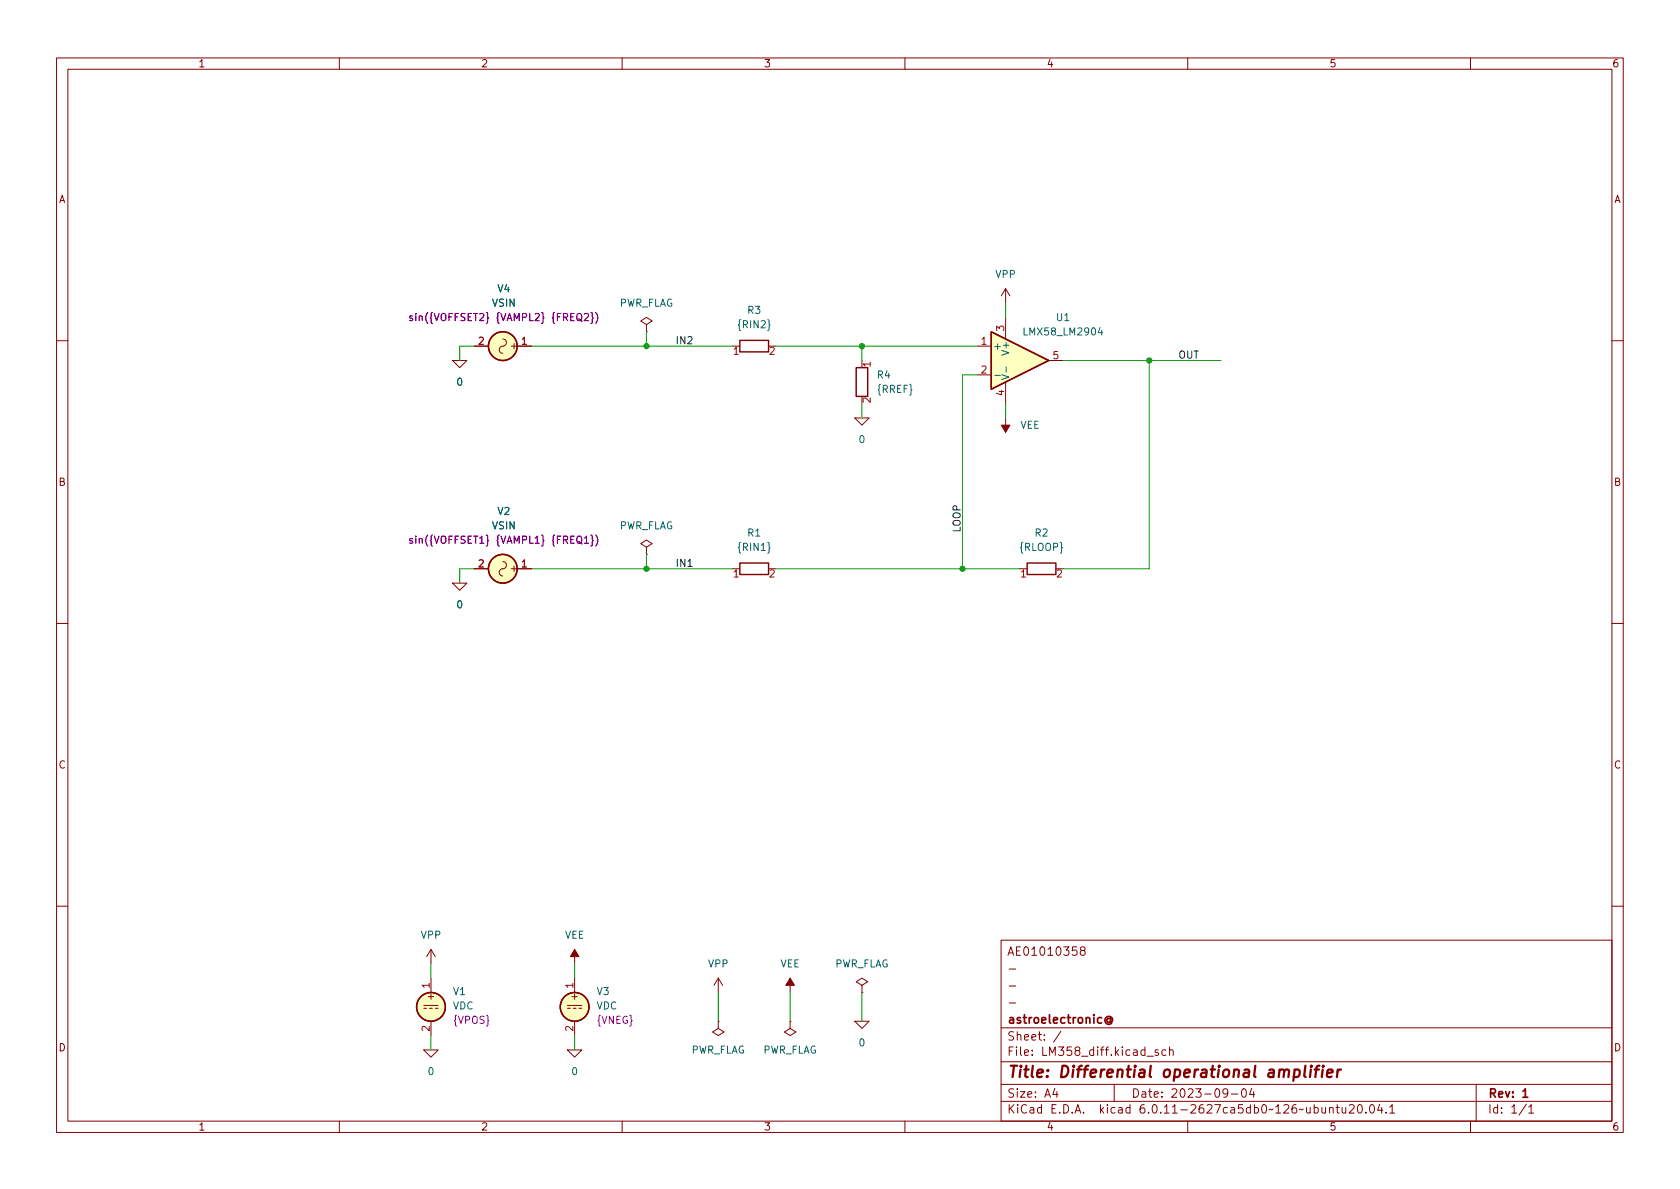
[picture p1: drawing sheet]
(kicad_sch (version 20211123) (generator eeschema)

 (paper "A4")

 (title_block
  (title "Differential operational amplifier")
  (date "2023-09-04")
  (rev "1")
  (company "astroelectronic@")
  (comment 1 "-")
  (comment 2 "-")
  (comment 3 "-")
  (comment 4 "AE01010358"))

 (lib_symbols
  (symbol "Device:R" (pin_names (offset 0) hide) (in_bom yes) (on_board yes)
   (property "Reference" "R" (id 0) (at 2.032 0 90) (effects (font (size 1.27 1.27))))
   (property "Value" "R" (id 1) (at 0 0 90) (effects (font (size 1.27 1.27))))
   (property "Footprint" "" (id 2) (at -1.778 0 90) (effects (font (size 1.27 1.27)) hide))
   (property "Datasheet" "~" (id 3) (at 0 0 0) (effects (font (size 1.27 1.27)) hide))
   (symbol "R_0_1"
    (rectangle (start -1.016 -2.54) (end 1.016 2.54) (stroke (width 0.254) (type default) (color 0 0 0 0)) (fill (type none))))
   (symbol "R_1_1"
    (pin passive line (at 0 3.81 270) (length 1.27) (name "~" (effects (font (size 1.27 1.27)))) (number "1" (effects (font (size 1.27 1.27)))))
    (pin passive line (at 0 -3.81 90) (length 1.27) (name "~" (effects (font (size 1.27 1.27)))) (number "2" (effects (font (size 1.27 1.27)))))))
  (symbol "LM358:LMX58_LM2904" (pin_names (offset 0.254)) (in_bom yes) (on_board yes)
   (property "Reference" "U" (id 0) (at 3.81 3.175 0) (effects (font (size 1.27 1.27)) (justify left)))
   (property "Value" "LMX58_LM2904" (id 1) (at 3.81 -3.175 0) (effects (font (size 1.27 1.27)) (justify left)))
   (property "Footprint" "" (id 2) (at 0 0 0) (effects (font (size 1.27 1.27)) hide))
   (property "Datasheet" "~" (id 3) (at 0 0 0) (effects (font (size 1.27 1.27)) hide))
   (property "Spice_Netlist_Enabled" "Y" (id 4) (at 0 0 0) (effects (font (size 1.27 1.27)) (justify left) hide))
   (property "Spice_Primitive" "X" (id 5) (at 0 0 0) (effects (font (size 1.27 1.27)) (justify left) hide))
   (symbol "LMX58_LM2904_0_1"
    (polyline (pts (xy 5.08 0) (xy -5.08 5.08) (xy -5.08 -5.08) (xy 5.08 0)) (stroke (width 0.254) (type default) (color 0 0 0 0)) (fill (type background))))
   (symbol "LMX58_LM2904_1_1"
    (pin passive line (at -7.62 2.54 0) (length 2.54) (name "+" (effects (font (size 1.27 1.27)))) (number "1" (effects (font (size 1.27 1.27)))))
    (pin passive line (at -7.62 -2.54 0) (length 2.54) (name "-" (effects (font (size 1.27 1.27)))) (number "2" (effects (font (size 1.27 1.27)))))
    (pin passive line (at -2.54 7.62 270) (length 3.81) (name "V+" (effects (font (size 1.27 1.27)))) (number "3" (effects (font (size 1.27 1.27)))))
    (pin passive line (at -2.54 -7.62 90) (length 3.81) (name "V-" (effects (font (size 1.27 1.27)))) (number "4" (effects (font (size 1.27 1.27)))))
    (pin passive line (at 7.62 0 180) (length 2.54) (name "~" (effects (font (size 1.27 1.27)))) (number "5" (effects (font (size 1.27 1.27)))))))
  (symbol "R_1" (pin_names (offset 0) hide) (in_bom yes) (on_board yes)
   (property "Reference" "R" (id 0) (at 2.032 0 90) (effects (font (size 1.27 1.27))))
   (property "Value" "R_1" (id 1) (at 0 0 90) (effects (font (size 1.27 1.27))))
   (property "Footprint" "" (id 2) (at -1.778 0 90) (effects (font (size 1.27 1.27)) hide))
   (property "Datasheet" "~" (id 3) (at 0 0 0) (effects (font (size 1.27 1.27)) hide))
   (symbol "R_1_0_1"
    (rectangle (start -1.016 -2.54) (end 1.016 2.54) (stroke (width 0.254) (type default) (color 0 0 0 0)) (fill (type none))))
   (symbol "R_1_1_1"
    (pin passive line (at 0 3.81 270) (length 1.27) (name "~" (effects (font (size 1.27 1.27)))) (number "1" (effects (font (size 1.27 1.27)))))
    (pin passive line (at 0 -3.81 90) (length 1.27) (name "~" (effects (font (size 1.27 1.27)))) (number "2" (effects (font (size 1.27 1.27)))))))
  (symbol "Simulation_SPICE:VDC" (pin_names (offset 0.0254) hide) (in_bom yes) (on_board yes)
   (property "Reference" "V" (id 0) (at 2.54 2.54 0) (effects (font (size 1.27 1.27)) (justify left)))
   (property "Value" "VDC" (id 1) (at 2.54 0 0) (effects (font (size 1.27 1.27)) (justify left)))
   (property "Footprint" "" (id 2) (at 0 0 0) (effects (font (size 1.27 1.27)) hide))
   (property "Datasheet" "~" (id 3) (at 0 0 0) (effects (font (size 1.27 1.27)) hide))
   (property "Spice_Netlist_Enabled" "Y" (id 4) (at 0 0 0) (effects (font (size 1.27 1.27)) (justify left) hide))
   (property "Spice_Primitive" "V" (id 5) (at 0 0 0) (effects (font (size 1.27 1.27)) (justify left) hide))
   (property "Spice_Model" "dc(1)" (id 6) (at 2.54 -2.54 0) (effects (font (size 1.27 1.27)) (justify left)))
   (symbol "VDC_0_0"
    (polyline (pts (xy -1.27 0.254) (xy 1.27 0.254)) (stroke (width 0) (type default) (color 0 0 0 0)) (fill (type none)))
    (polyline (pts (xy -0.762 -0.254) (xy -1.27 -0.254)) (stroke (width 0) (type default) (color 0 0 0 0)) (fill (type none)))
    (polyline (pts (xy 0.254 -0.254) (xy -0.254 -0.254)) (stroke (width 0) (type default) (color 0 0 0 0)) (fill (type none)))
    (polyline (pts (xy 1.27 -0.254) (xy 0.762 -0.254)) (stroke (width 0) (type default) (color 0 0 0 0)) (fill (type none)))
    (text "+" (at 0 1.905 0) (effects (font (size 1.27 1.27)))))
   (symbol "VDC_0_1"
    (circle (center 0 0) (radius 2.54) (stroke (width 0.254) (type default) (color 0 0 0 0)) (fill (type background))))
   (symbol "VDC_1_1"
    (pin passive line (at 0 5.08 270) (length 2.54) (name "~" (effects (font (size 1.27 1.27)))) (number "1" (effects (font (size 1.27 1.27)))))
    (pin passive line (at 0 -5.08 90) (length 2.54) (name "~" (effects (font (size 1.27 1.27)))) (number "2" (effects (font (size 1.27 1.27)))))))
  (symbol "Simulation_SPICE:VSIN" (pin_names (offset 0.0254) hide) (in_bom yes) (on_board yes)
   (property "Reference" "V" (id 0) (at 2.54 2.54 0) (effects (font (size 1.27 1.27)) (justify left)))
   (property "Value" "VSIN" (id 1) (at 2.54 0 0) (effects (font (size 1.27 1.27)) (justify left)))
   (property "Footprint" "" (id 2) (at 0 0 0) (effects (font (size 1.27 1.27)) hide))
   (property "Datasheet" "~" (id 3) (at 0 0 0) (effects (font (size 1.27 1.27)) hide))
   (property "Spice_Netlist_Enabled" "Y" (id 4) (at 0 0 0) (effects (font (size 1.27 1.27)) (justify left) hide))
   (property "Spice_Primitive" "V" (id 5) (at 0 0 0) (effects (font (size 1.27 1.27)) (justify left) hide))
   (property "Spice_Model" "sin(0 1 1k)" (id 6) (at 2.54 -2.54 0) (effects (font (size 1.27 1.27)) (justify left)))
   (symbol "VSIN_0_0"
    (arc (start 0 0) (mid -0.635 0.635) (end -1.27 0) (stroke (width 0) (type default) (color 0 0 0 0)) (fill (type none)))
    (arc (start 0 0) (mid 0.635 -0.635) (end 1.27 0) (stroke (width 0) (type default) (color 0 0 0 0)) (fill (type none)))
    (text "+" (at 0 1.905 0) (effects (font (size 1.27 1.27)))))
   (symbol "VSIN_0_1"
    (circle (center 0 0) (radius 2.54) (stroke (width 0.254) (type default) (color 0 0 0 0)) (fill (type background))))
   (symbol "VSIN_1_1"
    (pin passive line (at 0 5.08 270) (length 2.54) (name "~" (effects (font (size 1.27 1.27)))) (number "1" (effects (font (size 1.27 1.27)))))
    (pin passive line (at 0 -5.08 90) (length 2.54) (name "~" (effects (font (size 1.27 1.27)))) (number "2" (effects (font (size 1.27 1.27)))))))
  (symbol "VDC_1" (pin_names (offset 0.0254) hide) (in_bom yes) (on_board yes)
   (property "Reference" "V" (id 0) (at 2.54 2.54 0) (effects (font (size 1.27 1.27)) (justify left)))
   (property "Value" "VDC_1" (id 1) (at 2.54 0 0) (effects (font (size 1.27 1.27)) (justify left)))
   (property "Footprint" "" (id 2) (at 0 0 0) (effects (font (size 1.27 1.27)) hide))
   (property "Datasheet" "~" (id 3) (at 0 0 0) (effects (font (size 1.27 1.27)) hide))
   (property "Spice_Netlist_Enabled" "Y" (id 4) (at 0 0 0) (effects (font (size 1.27 1.27)) (justify left) hide))
   (property "Spice_Primitive" "V" (id 5) (at 0 0 0) (effects (font (size 1.27 1.27)) (justify left) hide))
   (property "Spice_Model" "dc(1)" (id 6) (at 2.54 -2.54 0) (effects (font (size 1.27 1.27)) (justify left)))
   (symbol "VDC_1_0_0"
    (polyline (pts (xy -1.27 0.254) (xy 1.27 0.254)) (stroke (width 0) (type default) (color 0 0 0 0)) (fill (type none)))
    (polyline (pts (xy -0.762 -0.254) (xy -1.27 -0.254)) (stroke (width 0) (type default) (color 0 0 0 0)) (fill (type none)))
    (polyline (pts (xy 0.254 -0.254) (xy -0.254 -0.254)) (stroke (width 0) (type default) (color 0 0 0 0)) (fill (type none)))
    (polyline (pts (xy 1.27 -0.254) (xy 0.762 -0.254)) (stroke (width 0) (type default) (color 0 0 0 0)) (fill (type none)))
    (text "+" (at 0 1.905 0) (effects (font (size 1.27 1.27)))))
   (symbol "VDC_1_0_1"
    (circle (center 0 0) (radius 2.54) (stroke (width 0.254) (type default) (color 0 0 0 0)) (fill (type background))))
   (symbol "VDC_1_1_1"
    (pin passive line (at 0 5.08 270) (length 2.54) (name "~" (effects (font (size 1.27 1.27)))) (number "1" (effects (font (size 1.27 1.27)))))
    (pin passive line (at 0 -5.08 90) (length 2.54) (name "~" (effects (font (size 1.27 1.27)))) (number "2" (effects (font (size 1.27 1.27)))))))
  (symbol "power:PWR_FLAG" (power) (pin_numbers hide) (pin_names (offset 0) hide) (in_bom yes) (on_board yes)
   (property "Reference" "#FLG" (id 0) (at 0 1.905 0) (effects (font (size 1.27 1.27)) hide))
   (property "Value" "PWR_FLAG" (id 1) (at 0 3.81 0) (effects (font (size 1.27 1.27))))
   (property "Footprint" "" (id 2) (at 0 0 0) (effects (font (size 1.27 1.27)) hide))
   (property "Datasheet" "~" (id 3) (at 0 0 0) (effects (font (size 1.27 1.27)) hide))
   (symbol "PWR_FLAG_0_0"
    (pin power_out line (at 0 0 90) (length 0) (name "pwr" (effects (font (size 1.27 1.27)))) (number "1" (effects (font (size 1.27 1.27))))))
   (symbol "PWR_FLAG_0_1"
    (polyline (pts (xy 0 0) (xy 0 1.27) (xy -1.016 1.905) (xy 0 2.54) (xy 1.016 1.905) (xy 0 1.27)) (stroke (width 0) (type default) (color 0 0 0 0)) (fill (type none)))))
  (symbol "power:VEE" (power) (pin_names (offset 0)) (in_bom yes) (on_board yes)
   (property "Reference" "#PWR" (id 0) (at 0 -3.81 0) (effects (font (size 1.27 1.27)) hide))
   (property "Value" "VEE" (id 1) (at 0 3.81 0) (effects (font (size 1.27 1.27))))
   (property "Footprint" "" (id 2) (at 0 0 0) (effects (font (size 1.27 1.27)) hide))
   (property "Datasheet" "" (id 3) (at 0 0 0) (effects (font (size 1.27 1.27)) hide))
   (symbol "VEE_0_1"
    (polyline (pts (xy 0 0) (xy 0 2.54)) (stroke (width 0) (type default) (color 0 0 0 0)) (fill (type none)))
    (polyline (pts (xy 0.762 1.27) (xy -0.762 1.27) (xy 0 2.54) (xy 0.762 1.27)) (stroke (width 0) (type default) (color 0 0 0 0)) (fill (type outline))))
   (symbol "VEE_1_1"
    (pin power_in line (at 0 0 90) (length 0) hide (name "VEE" (effects (font (size 1.27 1.27)))) (number "1" (effects (font (size 1.27 1.27)))))))
  (symbol "power:VPP" (power) (pin_names (offset 0)) (in_bom yes) (on_board yes)
   (property "Reference" "#PWR" (id 0) (at 0 -3.81 0) (effects (font (size 1.27 1.27)) hide))
   (property "Value" "VPP" (id 1) (at 0 3.81 0) (effects (font (size 1.27 1.27))))
   (property "Footprint" "" (id 2) (at 0 0 0) (effects (font (size 1.27 1.27)) hide))
   (property "Datasheet" "" (id 3) (at 0 0 0) (effects (font (size 1.27 1.27)) hide))
   (symbol "VPP_0_1"
    (polyline (pts (xy -0.762 1.27) (xy 0 2.54)) (stroke (width 0) (type default) (color 0 0 0 0)) (fill (type none)))
    (polyline (pts (xy 0 0) (xy 0 2.54)) (stroke (width 0) (type default) (color 0 0 0 0)) (fill (type none)))
    (polyline (pts (xy 0 2.54) (xy 0.762 1.27)) (stroke (width 0) (type default) (color 0 0 0 0)) (fill (type none))))
   (symbol "VPP_1_1"
    (pin power_in line (at 0 0 90) (length 0) hide (name "VPP" (effects (font (size 1.27 1.27)))) (number "1" (effects (font (size 1.27 1.27)))))))
  (symbol "pspice:0" (power) (pin_names (offset 0)) (in_bom yes) (on_board yes)
   (property "Reference" "#GND" (id 0) (at 0 -2.54 0) (effects (font (size 1.27 1.27)) hide))
   (property "Value" "0" (id 1) (at 0 -1.778 0) (effects (font (size 1.27 1.27))))
   (property "Footprint" "" (id 2) (at 0 0 0) (effects (font (size 1.27 1.27)) hide))
   (property "Datasheet" "~" (id 3) (at 0 0 0) (effects (font (size 1.27 1.27)) hide))
   (symbol "0_0_1"
    (polyline (pts (xy -1.27 0) (xy 0 -1.27) (xy 1.27 0) (xy -1.27 0)) (stroke (width 0) (type default) (color 0 0 0 0)) (fill (type none))))
   (symbol "0_1_1"
    (pin power_in line (at 0 0 0) (length 0) hide (name "0" (effects (font (size 1.016 1.016)))) (number "1" (effects (font (size 1.016 1.016))))))))

 (junction (at 152.4 60.96) (diameter 0) (color 0 0 0 0))
 (junction (at 170.18 100.33) (diameter 0) (color 0 0 0 0))
 (junction (at 114.3 100.33) (diameter 0) (color 0 0 0 0))
 (junction (at 114.3 60.96) (diameter 0) (color 0 0 0 0))
 (junction (at 203.2 63.5) (diameter 0) (color 0 0 0 0))

 (wire (pts (xy 114.3 97.79) (xy 114.3 100.33)) (stroke (width 0) (type default) (color 0 0 0 0)))
 (wire (pts (xy 81.28 60.96) (xy 81.28 63.5)) (stroke (width 0) (type default) (color 0 0 0 0)))
 (wire (pts (xy 170.18 100.33) (xy 180.34 100.33)) (stroke (width 0) (type default) (color 0 0 0 0)))
 (wire (pts (xy 152.4 71.12) (xy 152.4 73.66)) (stroke (width 0) (type default) (color 0 0 0 0)))
 (wire (pts (xy 129.54 60.96) (xy 114.3 60.96)) (stroke (width 0) (type default) (color 0 0 0 0)))
 (wire (pts (xy 139.7 175.26) (xy 139.7 180.34)) (stroke (width 0) (type default) (color 0 0 0 0)))
 (wire (pts (xy 81.28 100.33) (xy 83.82 100.33)) (stroke (width 0) (type default) (color 0 0 0 0)))
 (wire (pts (xy 152.4 60.96) (xy 172.72 60.96)) (stroke (width 0) (type default) (color 0 0 0 0)))
 (wire (pts (xy 187.96 100.33) (xy 203.2 100.33)) (stroke (width 0) (type default) (color 0 0 0 0)))
 (wire (pts (xy 170.18 66.04) (xy 170.18 100.33)) (stroke (width 0) (type default) (color 0 0 0 0)))
 (wire (pts (xy 177.8 53.34) (xy 177.8 55.88)) (stroke (width 0) (type default) (color 0 0 0 0)))
 (wire (pts (xy 170.18 66.04) (xy 172.72 66.04)) (stroke (width 0) (type default) (color 0 0 0 0)))
 (wire (pts (xy 101.6 170.18) (xy 101.6 172.72)) (stroke (width 0) (type default) (color 0 0 0 0)))
 (wire (pts (xy 76.2 170.18) (xy 76.2 172.72)) (stroke (width 0) (type default) (color 0 0 0 0)))
 (wire (pts (xy 114.3 60.96) (xy 93.98 60.96)) (stroke (width 0) (type default) (color 0 0 0 0)))
 (wire (pts (xy 101.6 182.88) (xy 101.6 185.42)) (stroke (width 0) (type default) (color 0 0 0 0)))
 (wire (pts (xy 177.8 71.12) (xy 177.8 73.66)) (stroke (width 0) (type default) (color 0 0 0 0)))
 (wire (pts (xy 203.2 63.5) (xy 187.96 63.5)) (stroke (width 0) (type default) (color 0 0 0 0)))
 (wire (pts (xy 81.28 100.33) (xy 81.28 102.87)) (stroke (width 0) (type default) (color 0 0 0 0)))
 (wire (pts (xy 81.28 60.96) (xy 83.82 60.96)) (stroke (width 0) (type default) (color 0 0 0 0)))
 (wire (pts (xy 152.4 175.26) (xy 152.4 180.34)) (stroke (width 0) (type default) (color 0 0 0 0)))
 (wire (pts (xy 203.2 63.5) (xy 215.9 63.5)) (stroke (width 0) (type default) (color 0 0 0 0)))
 (wire (pts (xy 152.4 60.96) (xy 137.16 60.96)) (stroke (width 0) (type default) (color 0 0 0 0)))
 (wire (pts (xy 114.3 58.42) (xy 114.3 60.96)) (stroke (width 0) (type default) (color 0 0 0 0)))
 (wire (pts (xy 76.2 182.88) (xy 76.2 185.42)) (stroke (width 0) (type default) (color 0 0 0 0)))
 (wire (pts (xy 127 175.26) (xy 127 180.34)) (stroke (width 0) (type default) (color 0 0 0 0)))
 (wire (pts (xy 129.54 100.33) (xy 114.3 100.33)) (stroke (width 0) (type default) (color 0 0 0 0)))
 (wire (pts (xy 203.2 63.5) (xy 203.2 100.33)) (stroke (width 0) (type default) (color 0 0 0 0)))
 (wire (pts (xy 137.16 100.33) (xy 170.18 100.33)) (stroke (width 0) (type default) (color 0 0 0 0)))
 (wire (pts (xy 114.3 100.33) (xy 93.98 100.33)) (stroke (width 0) (type default) (color 0 0 0 0)))
 (wire (pts (xy 152.4 60.96) (xy 152.4 63.5)) (stroke (width 0) (type default) (color 0 0 0 0)))

 (label "IN2" (at 119.38 60.96 0) (effects (font (size 1.27 1.27)) (justify left bottom)))
 (label "LOOP" (at 170.18 93.98 90) (effects (font (size 1.27 1.27)) (justify left bottom)))
 (label "OUT" (at 208.28 63.5 0) (effects (font (size 1.27 1.27)) (justify left bottom)))
 (label "IN1" (at 119.38 100.33 0) (effects (font (size 1.27 1.27)) (justify left bottom)))

 (symbol (lib_id "Simulation_SPICE:VDC") (at 101.6 177.8 0) (unit 1) (in_bom yes) (on_board yes) (fields_autoplaced)
  (property "Reference" "V3" (id 0) (at 105.41 175.0701 0) (effects (font (size 1.27 1.27)) (justify left)))
  (property "Value" "VDC" (id 1) (at 105.41 177.6101 0) (effects (font (size 1.27 1.27)) (justify left)))
  (property "Footprint" "" (id 2) (at 101.6 177.8 0) (effects (font (size 1.27 1.27)) hide))
  (property "Datasheet" "~" (id 3) (at 101.6 177.8 0) (effects (font (size 1.27 1.27)) hide))
  (property "Spice_Netlist_Enabled" "Y" (id 4) (at 101.6 177.8 0) (effects (font (size 1.27 1.27)) (justify left) hide))
  (property "Spice_Primitive" "V" (id 5) (at 101.6 177.8 0) (effects (font (size 1.27 1.27)) (justify left) hide))
  (property "Spice_Model" "{VNEG}" (id 6) (at 105.41 180.1501 0) (effects (font (size 1.27 1.27)) (justify left))) (pin "1") (pin "2"))

 (symbol (lib_id "power:VPP") (at 76.2 170.18 0) (unit 1) (in_bom yes) (on_board yes) (fields_autoplaced)
  (property "Reference" "#PWR01" (id 0) (at 76.2 173.99 0) (effects (font (size 1.27 1.27)) hide))
  (property "Value" "VPP" (id 1) (at 76.2 165.1 0))
  (property "Footprint" "" (id 2) (at 76.2 170.18 0) (effects (font (size 1.27 1.27)) hide))
  (property "Datasheet" "" (id 3) (at 76.2 170.18 0) (effects (font (size 1.27 1.27)) hide)) (pin "1"))

 (symbol (lib_id "power:PWR_FLAG") (at 114.3 97.79 0) (unit 1) (in_bom yes) (on_board yes) (fields_autoplaced)
  (property "Reference" "#FLG01" (id 0) (at 114.3 95.885 0) (effects (font (size 1.27 1.27)) hide))
  (property "Value" "PWR_FLAG" (id 1) (at 114.3 92.71 0))
  (property "Footprint" "" (id 2) (at 114.3 97.79 0) (effects (font (size 1.27 1.27)) hide))
  (property "Datasheet" "~" (id 3) (at 114.3 97.79 0) (effects (font (size 1.27 1.27)) hide)) (pin "1"))

 (symbol (lib_id "pspice:0") (at 152.4 180.34 0) (unit 1) (in_bom yes) (on_board yes) (fields_autoplaced)
  (property "Reference" "#GND05" (id 0) (at 152.4 182.88 0) (effects (font (size 1.27 1.27)) hide))
  (property "Value" "0" (id 1) (at 152.4 184.15 0))
  (property "Footprint" "" (id 2) (at 152.4 180.34 0) (effects (font (size 1.27 1.27)) hide))
  (property "Datasheet" "~" (id 3) (at 152.4 180.34 0) (effects (font (size 1.27 1.27)) hide)) (pin "1"))

 (symbol (lib_id "power:PWR_FLAG") (at 114.3 58.42 0) (unit 1) (in_bom yes) (on_board yes) (fields_autoplaced)
  (property "Reference" "#FLG05" (id 0) (at 114.3 56.515 0) (effects (font (size 1.27 1.27)) hide))
  (property "Value" "PWR_FLAG" (id 1) (at 114.3 53.34 0))
  (property "Footprint" "" (id 2) (at 114.3 58.42 0) (effects (font (size 1.27 1.27)) hide))
  (property "Datasheet" "~" (id 3) (at 114.3 58.42 0) (effects (font (size 1.27 1.27)) hide)) (pin "1"))

 (symbol (lib_id "Device:R") (at 184.15 100.33 90) (unit 1) (in_bom yes) (on_board yes) (fields_autoplaced)
  (property "Reference" "R2" (id 0) (at 184.15 93.98 90))
  (property "Value" "{RLOOP}" (id 1) (at 184.15 96.52 90))
  (property "Footprint" "" (id 2) (at 184.15 102.108 90) (effects (font (size 1.27 1.27)) hide))
  (property "Datasheet" "~" (id 3) (at 184.15 100.33 0) (effects (font (size 1.27 1.27)) hide)) (pin "1") (pin "2"))

 (symbol (lib_id "pspice:0") (at 152.4 73.66 0) (unit 1) (in_bom yes) (on_board yes) (fields_autoplaced)
  (property "Reference" "#GND06" (id 0) (at 152.4 76.2 0) (effects (font (size 1.27 1.27)) hide))
  (property "Value" "0" (id 1) (at 152.4 77.47 0))
  (property "Footprint" "" (id 2) (at 152.4 73.66 0) (effects (font (size 1.27 1.27)) hide))
  (property "Datasheet" "~" (id 3) (at 152.4 73.66 0) (effects (font (size 1.27 1.27)) hide)) (pin "1"))

 (symbol (lib_id "power:PWR_FLAG") (at 139.7 180.34 180) (unit 1) (in_bom yes) (on_board yes) (fields_autoplaced)
  (property "Reference" "#FLG03" (id 0) (at 139.7 182.245 0) (effects (font (size 1.27 1.27)) hide))
  (property "Value" "PWR_FLAG" (id 1) (at 139.7 185.42 0))
  (property "Footprint" "" (id 2) (at 139.7 180.34 0) (effects (font (size 1.27 1.27)) hide))
  (property "Datasheet" "~" (id 3) (at 139.7 180.34 0) (effects (font (size 1.27 1.27)) hide)) (pin "1"))

 (symbol (lib_id "power:PWR_FLAG") (at 127 180.34 180) (unit 1) (in_bom yes) (on_board yes) (fields_autoplaced)
  (property "Reference" "#FLG02" (id 0) (at 127 182.245 0) (effects (font (size 1.27 1.27)) hide))
  (property "Value" "PWR_FLAG" (id 1) (at 127 185.42 0))
  (property "Footprint" "" (id 2) (at 127 180.34 0) (effects (font (size 1.27 1.27)) hide))
  (property "Datasheet" "~" (id 3) (at 127 180.34 0) (effects (font (size 1.27 1.27)) hide)) (pin "1"))

 (symbol (lib_id "power:VEE") (at 139.7 175.26 0) (unit 1) (in_bom yes) (on_board yes) (fields_autoplaced)
  (property "Reference" "#PWR06" (id 0) (at 139.7 179.07 0) (effects (font (size 1.27 1.27)) hide))
  (property "Value" "VEE" (id 1) (at 139.7 170.18 0))
  (property "Footprint" "" (id 2) (at 139.7 175.26 0) (effects (font (size 1.27 1.27)) hide))
  (property "Datasheet" "" (id 3) (at 139.7 175.26 0) (effects (font (size 1.27 1.27)) hide)) (pin "1"))

 (symbol (lib_name "R_1") (lib_id "Device:R") (at 152.4 67.31 0) (unit 1) (in_bom yes) (on_board yes) (fields_autoplaced)
  (property "Reference" "R4" (id 0) (at 154.94 66.0399 0) (effects (font (size 1.27 1.27)) (justify left)))
  (property "Value" "{RREF}" (id 1) (at 154.94 68.5799 0) (effects (font (size 1.27 1.27)) (justify left)))
  (property "Footprint" "" (id 2) (at 150.622 67.31 90) (effects (font (size 1.27 1.27)) hide))
  (property "Datasheet" "~" (id 3) (at 152.4 67.31 0) (effects (font (size 1.27 1.27)) hide)) (pin "1") (pin "2"))

 (symbol (lib_id "power:PWR_FLAG") (at 152.4 175.26 0) (unit 1) (in_bom yes) (on_board yes) (fields_autoplaced)
  (property "Reference" "#FLG04" (id 0) (at 152.4 173.355 0) (effects (font (size 1.27 1.27)) hide))
  (property "Value" "PWR_FLAG" (id 1) (at 152.4 170.18 0))
  (property "Footprint" "" (id 2) (at 152.4 175.26 0) (effects (font (size 1.27 1.27)) hide))
  (property "Datasheet" "~" (id 3) (at 152.4 175.26 0) (effects (font (size 1.27 1.27)) hide)) (pin "1"))

 (symbol (lib_name "VDC_1") (lib_id "Simulation_SPICE:VDC") (at 76.2 177.8 0) (unit 1) (in_bom yes) (on_board yes) (fields_autoplaced)
  (property "Reference" "V1" (id 0) (at 80.01 175.0701 0) (effects (font (size 1.27 1.27)) (justify left)))
  (property "Value" "VDC" (id 1) (at 80.01 177.6101 0) (effects (font (size 1.27 1.27)) (justify left)))
  (property "Footprint" "" (id 2) (at 76.2 177.8 0) (effects (font (size 1.27 1.27)) hide))
  (property "Datasheet" "~" (id 3) (at 76.2 177.8 0) (effects (font (size 1.27 1.27)) hide))
  (property "Spice_Netlist_Enabled" "Y" (id 4) (at 76.2 177.8 0) (effects (font (size 1.27 1.27)) (justify left) hide))
  (property "Spice_Primitive" "V" (id 5) (at 76.2 177.8 0) (effects (font (size 1.27 1.27)) (justify left) hide))
  (property "Spice_Model" "{VPOS}" (id 6) (at 80.01 180.1501 0) (effects (font (size 1.27 1.27)) (justify left))) (pin "1") (pin "2"))

 (symbol (lib_id "pspice:0") (at 76.2 185.42 0) (unit 1) (in_bom yes) (on_board yes) (fields_autoplaced)
  (property "Reference" "#GND01" (id 0) (at 76.2 187.96 0) (effects (font (size 1.27 1.27)) hide))
  (property "Value" "0" (id 1) (at 76.2 189.23 0))
  (property "Footprint" "" (id 2) (at 76.2 185.42 0) (effects (font (size 1.27 1.27)) hide))
  (property "Datasheet" "~" (id 3) (at 76.2 185.42 0) (effects (font (size 1.27 1.27)) hide)) (pin "1"))

 (symbol (lib_name "R_1") (lib_id "Device:R") (at 133.35 100.33 90) (unit 1) (in_bom yes) (on_board yes) (fields_autoplaced)
  (property "Reference" "R1" (id 0) (at 133.35 93.98 90))
  (property "Value" "{RIN1}" (id 1) (at 133.35 96.52 90))
  (property "Footprint" "" (id 2) (at 133.35 102.108 90) (effects (font (size 1.27 1.27)) hide))
  (property "Datasheet" "~" (id 3) (at 133.35 100.33 0) (effects (font (size 1.27 1.27)) hide)) (pin "1") (pin "2"))

 (symbol (lib_id "Simulation_SPICE:VSIN") (at 88.9 60.96 270) (unit 1) (in_bom yes) (on_board yes) (fields_autoplaced)
  (property "Reference" "V4" (id 0) (at 89.0897 50.8 90))
  (property "Value" "VSIN" (id 1) (at 89.0897 53.34 90))
  (property "Footprint" "" (id 2) (at 88.9 60.96 0) (effects (font (size 1.27 1.27)) hide))
  (property "Datasheet" "~" (id 3) (at 88.9 60.96 0) (effects (font (size 1.27 1.27)) hide))
  (property "Spice_Netlist_Enabled" "Y" (id 4) (at 88.9 60.96 0) (effects (font (size 1.27 1.27)) (justify left) hide))
  (property "Spice_Primitive" "V" (id 5) (at 88.9 60.96 0) (effects (font (size 1.27 1.27)) (justify left) hide))
  (property "Spice_Model" "sin({VOFFSET2} {VAMPL2} {FREQ2})" (id 6) (at 89.0897 55.88 90)) (pin "1") (pin "2"))

 (symbol (lib_id "pspice:0") (at 101.6 185.42 0) (unit 1) (in_bom yes) (on_board yes) (fields_autoplaced)
  (property "Reference" "#GND03" (id 0) (at 101.6 187.96 0) (effects (font (size 1.27 1.27)) hide))
  (property "Value" "0" (id 1) (at 101.6 189.23 0))
  (property "Footprint" "" (id 2) (at 101.6 185.42 0) (effects (font (size 1.27 1.27)) hide))
  (property "Datasheet" "~" (id 3) (at 101.6 185.42 0) (effects (font (size 1.27 1.27)) hide)) (pin "1"))

 (symbol (lib_id "power:VPP") (at 177.8 53.34 0) (unit 1) (in_bom yes) (on_board yes) (fields_autoplaced)
  (property "Reference" "#PWR03" (id 0) (at 177.8 57.15 0) (effects (font (size 1.27 1.27)) hide))
  (property "Value" "VPP" (id 1) (at 177.8 48.26 0))
  (property "Footprint" "" (id 2) (at 177.8 53.34 0) (effects (font (size 1.27 1.27)) hide))
  (property "Datasheet" "" (id 3) (at 177.8 53.34 0) (effects (font (size 1.27 1.27)) hide)) (pin "1"))

 (symbol (lib_id "power:VEE") (at 177.8 73.66 180) (unit 1) (in_bom yes) (on_board yes) (fields_autoplaced)
  (property "Reference" "#PWR04" (id 0) (at 177.8 69.85 0) (effects (font (size 1.27 1.27)) hide))
  (property "Value" "VEE" (id 1) (at 180.34 74.9299 0) (effects (font (size 1.27 1.27)) (justify right)))
  (property "Footprint" "" (id 2) (at 177.8 73.66 0) (effects (font (size 1.27 1.27)) hide))
  (property "Datasheet" "" (id 3) (at 177.8 73.66 0) (effects (font (size 1.27 1.27)) hide)) (pin "1"))

 (symbol (lib_id "power:VPP") (at 127 175.26 0) (unit 1) (in_bom yes) (on_board yes) (fields_autoplaced)
  (property "Reference" "#PWR05" (id 0) (at 127 179.07 0) (effects (font (size 1.27 1.27)) hide))
  (property "Value" "VPP" (id 1) (at 127 170.18 0))
  (property "Footprint" "" (id 2) (at 127 175.26 0) (effects (font (size 1.27 1.27)) hide))
  (property "Datasheet" "" (id 3) (at 127 175.26 0) (effects (font (size 1.27 1.27)) hide)) (pin "1"))

 (symbol (lib_id "power:VEE") (at 101.6 170.18 0) (unit 1) (in_bom yes) (on_board yes) (fields_autoplaced)
  (property "Reference" "#PWR02" (id 0) (at 101.6 173.99 0) (effects (font (size 1.27 1.27)) hide))
  (property "Value" "VEE" (id 1) (at 101.6 165.1 0))
  (property "Footprint" "" (id 2) (at 101.6 170.18 0) (effects (font (size 1.27 1.27)) hide))
  (property "Datasheet" "" (id 3) (at 101.6 170.18 0) (effects (font (size 1.27 1.27)) hide)) (pin "1"))

 (symbol (lib_name "R_1") (lib_id "Device:R") (at 133.35 60.96 90) (unit 1) (in_bom yes) (on_board yes) (fields_autoplaced)
  (property "Reference" "R3" (id 0) (at 133.35 54.61 90))
  (property "Value" "{RIN2}" (id 1) (at 133.35 57.15 90))
  (property "Footprint" "" (id 2) (at 133.35 62.738 90) (effects (font (size 1.27 1.27)) hide))
  (property "Datasheet" "~" (id 3) (at 133.35 60.96 0) (effects (font (size 1.27 1.27)) hide)) (pin "1") (pin "2"))

 (symbol (lib_id "LM358:LMX58_LM2904") (at 180.34 63.5 0) (unit 1) (in_bom yes) (on_board yes)
  (property "Reference" "U1" (id 0) (at 187.96 55.88 0))
  (property "Value" "LMX58_LM2904" (id 1) (at 187.96 58.42 0))
  (property "Footprint" "" (id 2) (at 180.34 63.5 0) (effects (font (size 1.27 1.27)) hide))
  (property "Datasheet" "~" (id 3) (at 180.34 63.5 0) (effects (font (size 1.27 1.27)) hide))
  (property "Spice_Netlist_Enabled" "Y" (id 4) (at 180.34 63.5 0) (effects (font (size 1.27 1.27)) (justify left) hide))
  (property "Spice_Primitive" "X" (id 5) (at 180.34 63.5 0) (effects (font (size 1.27 1.27)) (justify left) hide))
  (property "Spice_Model" "LMX58_LM2904" (id 6) (at 180.34 63.5 0) (effects (font (size 1.27 1.27)) hide))
  (property "Spice_Lib_File" "/home/astroelectronica/kicad/projects/LM358/models/lmx58_lm2904.lib" (id 7) (at 180.34 63.5 0) (effects (font (size 1.27 1.27)) hide)) (pin "1") (pin "2") (pin "3") (pin "4") (pin "5"))

 (symbol (lib_id "Simulation_SPICE:VSIN") (at 88.9 100.33 270) (unit 1) (in_bom yes) (on_board yes) (fields_autoplaced)
  (property "Reference" "V2" (id 0) (at 89.0897 90.17 90))
  (property "Value" "VSIN" (id 1) (at 89.0897 92.71 90))
  (property "Footprint" "" (id 2) (at 88.9 100.33 0) (effects (font (size 1.27 1.27)) hide))
  (property "Datasheet" "~" (id 3) (at 88.9 100.33 0) (effects (font (size 1.27 1.27)) hide))
  (property "Spice_Netlist_Enabled" "Y" (id 4) (at 88.9 100.33 0) (effects (font (size 1.27 1.27)) (justify left) hide))
  (property "Spice_Primitive" "V" (id 5) (at 88.9 100.33 0) (effects (font (size 1.27 1.27)) (justify left) hide))
  (property "Spice_Model" "sin({VOFFSET1} {VAMPL1} {FREQ1})" (id 6) (at 89.0897 95.25 90)) (pin "1") (pin "2"))

 (symbol (lib_id "pspice:0") (at 81.28 102.87 0) (unit 1) (in_bom yes) (on_board yes) (fields_autoplaced)
  (property "Reference" "#GND04" (id 0) (at 81.28 105.41 0) (effects (font (size 1.27 1.27)) hide))
  (property "Value" "0" (id 1) (at 81.28 106.68 0))
  (property "Footprint" "" (id 2) (at 81.28 102.87 0) (effects (font (size 1.27 1.27)) hide))
  (property "Datasheet" "~" (id 3) (at 81.28 102.87 0) (effects (font (size 1.27 1.27)) hide)) (pin "1"))

 (symbol (lib_id "pspice:0") (at 81.28 63.5 0) (unit 1) (in_bom yes) (on_board yes) (fields_autoplaced)
  (property "Reference" "#GND02" (id 0) (at 81.28 66.04 0) (effects (font (size 1.27 1.27)) hide))
  (property "Value" "0" (id 1) (at 81.28 67.31 0))
  (property "Footprint" "" (id 2) (at 81.28 63.5 0) (effects (font (size 1.27 1.27)) hide))
  (property "Datasheet" "~" (id 3) (at 81.28 63.5 0) (effects (font (size 1.27 1.27)) hide)) (pin "1"))

 (sheet_instances (path "" (page "1")))

)
